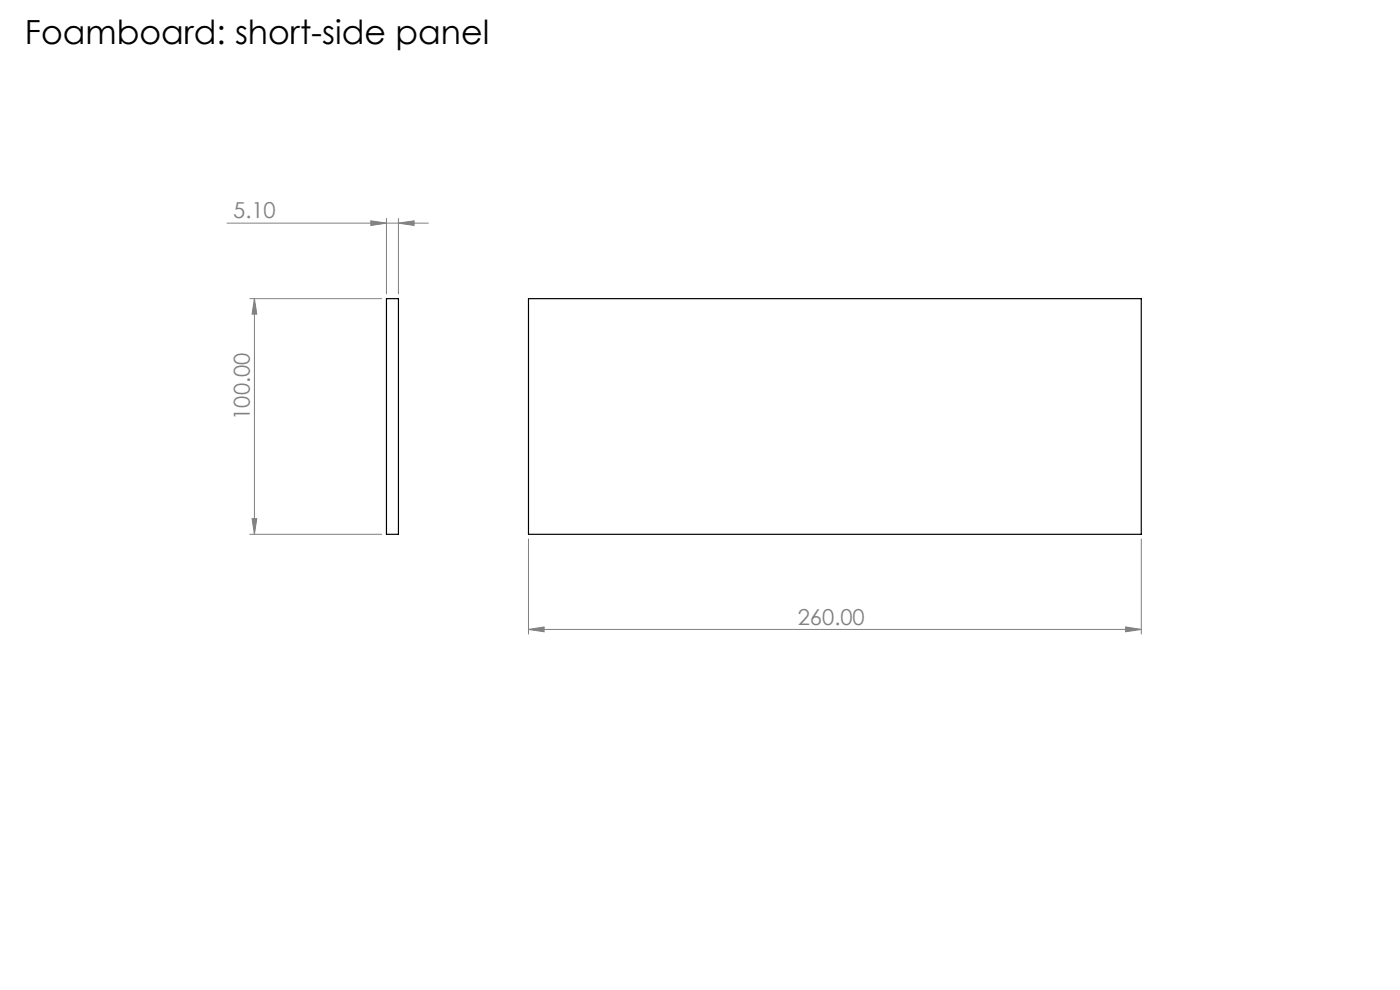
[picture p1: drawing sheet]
<svg xmlns="http://www.w3.org/2000/svg" width="297mm" height="210mm" viewBox="0 0 297 210" stroke-linecap="round" stroke-linejoin="round" font-family="sans-serif">
<g fill="none" stroke="#808080" stroke-width=".21">
<path d="M48.2 47.3h42.7M78.7 46.8l3.3 .5-3.3 .5zM82 46.3v16M84.5 47.3l3.3-.5v1zM84.5 46.3v16M53 63.4h28M54 63.4l.5 3.2h-1zM54 63.4v49.9M53 113.3h28M53.5 110h1l-.5 3.3zM112.1 114.3v20.2M242.1 114.3v20.2"/>
<path d="M112.1 133.5l3.3-.5v1zM112.1 133.5h130M238.8 133l3.3 .5-3.3 .5z"/>
</g>
<g fill="#808080">
<path d="M84.5 47.3l3.3-.5v1zM78.7 46.8l3.3 .5-3.3 .5z"/>
<path d="M112.1 133.5l3.3-.5v1zM238.8 133l3.3 .5-3.3 .5z"/>
<path d="M54 63.4l.5 3.2h-1zM53.5 110h1l-.5 3.3z"/>
</g>
<path d="M82 63.4h2.5v49.9h-2.5zM112.1 63.4h130v49.9h-130z" fill="none" stroke="#000" stroke-width=".25"/>
<text font-size="7.1" x="5.3" y="9.3">Foamboard: short-side panel</text>
<g font-size="4.7" fill="#808080">
<text x="49.5" y="46.3">5.10</text>
<text x="53" y="89.1" transform="rotate(-90 53 89.1)">100.00</text>
<text x="169.2" y="132.5">260.00</text>
</g>
</svg>
